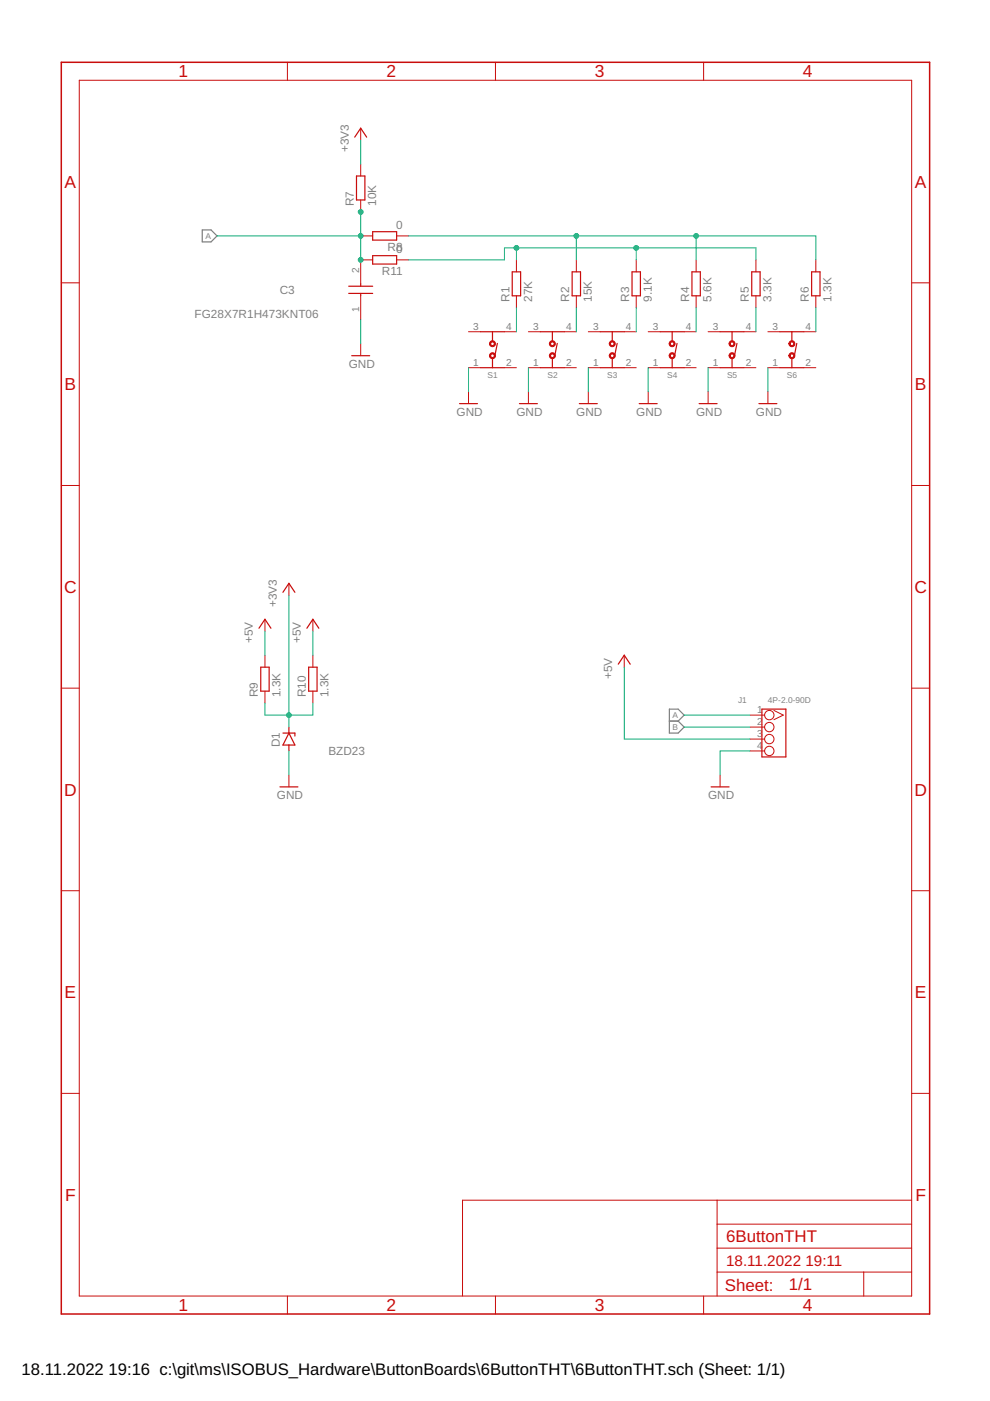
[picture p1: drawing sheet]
<svg xmlns="http://www.w3.org/2000/svg" width="210mm" height="297mm" viewBox="0 0 210 297" stroke-linecap="round" stroke-linejoin="round" font-family="sans-serif">
<path d="M42.9 48.7h1.8l1.3 1.3-1.3 1.3h-1.8zM141.9 150.3h1.9l1.3 1.3-1.3 1.3 1.3 1.3-1.3 1.2h-1.9zM141.9 152.9h1.9" fill="none" stroke="#808080" stroke-width=".25"/>
<g fill="none" stroke="#c90d0c" stroke-width=".25">
<path d="M75.2 29.1l1.3-1.9 1.2 1.9M75.6 37.3h1.8v5.1h-1.8zM79 49.1h5.1v1.8h-5.1zM79 54.2h5.1v1.8h-5.1zM108.6 57.6h1.8v5.1h-1.8zM121.3 57.6h1.8v5.1h-1.8zM134 57.6h1.8v5.1h-1.8zM146.7 57.6h1.8v5.1h-1.8zM159.4 57.6h1.8v5.1h-1.8zM172.1 57.6h1.8v5.1h-1.8zM73.9 62.2h5.1M73.9 60.7h5.1"/>
<path d="M74.6 75.4h3.8M76.5 60.2v.5M76.5 62.2v.5M101.9 70.3h5.1M101.9 78h5.1M104.4 70.3v2M104.4 75.9v2.1M105.5 72.8l-.6 2.8M114.6 70.3h5.1M114.6 78h5.1M117.1 70.3v2M117.1 75.9v2.1"/>
<path d="M118.2 72.8l-.6 2.8M127.3 70.3h5.1M127.3 78h5.1M129.8 70.3v2M129.8 75.9v2.1M130.9 72.8l-.6 2.8M140 70.3h5.1M140 78h5.1M142.5 70.3v2M142.5 75.9v2.1M143.6 72.8l-.6 2.8M152.7 70.3h5"/>
<path d="M152.7 78h5M155.2 70.3v2M155.2 75.9v2.1M156.3 72.8l-.6 2.8M165.4 70.3h5M165.4 78h5M167.9 70.3v2M167.9 75.9v2.1M168.9 72.8l-.5 2.8M97.4 85.6h3.8M110.1 85.6h3.8M122.8 85.6h3.8"/>
<path d="M135.5 85.6h3.8M148.2 85.6h3.8M160.9 85.6h3.8M54.9 133.2l1.3-1.9 1.2 1.9M60 125.6l1.3-1.9 1.2 1.9M65.1 133.2l1.2-1.9 1.3 1.9M55.3 141.5h1.8v5h-1.8zM60 155.4h2.5v.7M61.3 155.4l1.2 2.6h-2.5zM61.3 154.2v1.2M61.3 158v1.2M65.4 141.5h1.8v5h-1.8z"/>
<path d="M131.1 140.8l1.3-1.9 1.2 1.9M161.5 150.3h5.1v10.2h-5.1zM59.4 166.8h3.8M150.8 166.8h3.8"/>
</g>
<g fill="none" stroke="#c90d0c" stroke-width=".21">
<path d="M16.8 17h176.5v257.8h-176.5zM60.9 13.2v3.8M105.1 13.2v3.8M149.2 13.2v3.8M76.5 27.2v2.5M76.5 34.8v2.5M13 60h3.8M76.5 42.4v2.5M76.5 50h2.5M79 55.1h-2.5v5.1M84.1 50h2.5M84.1 55.1h2.5"/>
<path d="M109.5 55.1v2.5M122.2 55.1v2.5M134.9 55.1v2.5M147.6 55.1v2.5M160.3 55.1v2.5M173 55.1v2.5M193.3 60h3.8M76.5 62.7v5.1M76.5 72.9v2.5M99.3 70.3h2.6M99.3 78h2.6M107 70.3h2.5"/>
<path d="M107 78h2.5M109.5 62.7v2.6M112 70.3h2.6M112 78h2.6M119.7 70.3h2.5M119.7 78h2.5M122.2 62.7v2.6M124.7 70.3h2.6M124.7 78h2.6M132.4 70.3h2.5M132.4 78h2.5M134.9 62.7v2.6"/>
<path d="M137.4 70.3h2.6M137.4 78h2.6M145.1 70.3h2.5M145.1 78h2.5M147.6 62.7v2.6M150.1 70.3h2.6M150.1 78h2.6M157.7 70.3h2.6M157.7 78h2.6M160.3 62.7v2.6M162.8 70.3h2.6M162.8 78h2.6"/>
<path d="M170.4 70.3h2.6M170.4 78h2.6M173 62.7v2.6M99.3 83v2.6M112 83v2.6M124.7 83v2.6M137.4 83v2.6M150.1 83v2.6M162.8 83v2.6M13 102.9h3.8M193.3 102.9h3.8M56.2 131.3v2.5"/>
<path d="M56.2 138.9v2.6M61.3 123.7v2.5M66.3 131.3v2.5M66.3 138.9v2.6M132.4 138.9v2.6M13 145.9h3.8M56.2 146.5v2.6M66.3 146.5v2.6M159 151.6h3.1M159 154.2h3.1M159 156.7h3.1M159 159.2h3.1"/>
<path d="M164.1 150.6l2 1-2 1M193.3 145.9h3.8M61.3 164.3v2.5M152.7 164.3v2.5M13 188.8h3.8M193.3 188.8h3.8M13 231.8h3.8M193.3 231.8h3.8M152 254.5v20.3M152 259.5h41.3M193.3 254.5h-95.2v20.3M60.9 274.8v3.8"/>
<path d="M105.1 274.8v3.8M149.2 274.8v3.8M152 269.7h41.3M152 264.6h41.3M183.1 269.7v5.1"/>
<circle cx="163.1" cy="156.7" r=".99"/>
<circle cx="163.1" cy="151.6" r=".99"/>
<circle cx="163.1" cy="154.2" r=".99"/>
<circle cx="163.1" cy="159.2" r=".99"/>
</g>
<g fill="#c90d0c" stroke="#c90d0c" stroke-width=".21">
<path d="M104 75a.64 .64 0 0 1 1 .1 .64 .64 0 0 1-.4 .9 .64 .64 0 0 1-.8-.6h.2a.39 .39 0 0 1 .6-.3 .39 .39 0 0 1 .1 .6 .39 .39 0 0 1-.6-.1l-.1-.2h-.2z" fill-rule="evenodd"/>
<path d="M104 72.4a.64 .64 0 0 1 1 .2 .64 .64 0 0 1-.4 .9 .64 .64 0 0 1-.8-.6h.2a.39 .39 0 0 1 .6-.4 .39 .39 0 0 1 .1 .7 .39 .39 0 0 1-.6-.2l-.1-.1h-.2z" fill-rule="evenodd"/>
<path d="M116.7 75a.64 .64 0 0 1 1 .1 .64 .64 0 0 1-.4 .9 .64 .64 0 0 1-.8-.6h.2a.39 .39 0 0 1 .6-.3 .39 .39 0 0 1 .1 .6 .39 .39 0 0 1-.6-.1l-.1-.2h-.2z" fill-rule="evenodd"/>
<path d="M116.7 72.4a.64 .64 0 0 1 1 .2 .64 .64 0 0 1-.4 .9 .64 .64 0 0 1-.8-.6h.2a.39 .39 0 0 1 .6-.4 .39 .39 0 0 1 .1 .7 .39 .39 0 0 1-.6-.2l-.1-.1h-.2z" fill-rule="evenodd"/>
<path d="M129.4 75a.64 .64 0 0 1 1 .1 .64 .64 0 0 1-.4 .9 .64 .64 0 0 1-.8-.6h.2a.38 .38 0 0 1 .6-.3 .38 .38 0 0 1 .1 .6 .38 .38 0 0 1-.6-.1l-.1-.2h-.2z" fill-rule="evenodd"/>
<path d="M129.4 72.4a.64 .64 0 0 1 1 .2 .64 .64 0 0 1-.4 .9 .64 .64 0 0 1-.8-.6h.2a.38 .38 0 0 1 .6-.3 .38 .38 0 0 1 .1 .6 .38 .38 0 0 1-.6-.2l-.1-.1h-.2z" fill-rule="evenodd"/>
<path d="M142 75a.63 .63 0 0 1 1.1 .1 .63 .63 0 0 1-.4 .9 .63 .63 0 0 1-.8-.6h.2a.38 .38 0 0 1 .6-.3 .38 .38 0 0 1 .1 .6 .38 .38 0 0 1-.6-.1l-.1-.2h-.2z" fill-rule="evenodd"/>
<path d="M142 72.4a.63 .63 0 0 1 1.1 .1 .63 .63 0 0 1-.4 1 .63 .63 0 0 1-.8-.6h.2a.38 .38 0 0 1 .6-.3 .38 .38 0 0 1 .1 .6 .38 .38 0 0 1-.6-.2l-.1-.1h-.2z" fill-rule="evenodd"/>
<path d="M154.7 75a.63 .63 0 0 1 1.1 .1 .63 .63 0 0 1-.4 .9 .63 .63 0 0 1-.8-.6h.2a.38 .38 0 0 1 .6-.3 .38 .38 0 0 1 .1 .6 .38 .38 0 0 1-.6-.1l-.1-.2h-.2z" fill-rule="evenodd"/>
<path d="M154.7 72.4a.63 .63 0 0 1 1.1 .1 .63 .63 0 0 1-.4 1 .63 .63 0 0 1-.8-.6h.2a.38 .38 0 0 1 .6-.3 .38 .38 0 0 1 .1 .6 .38 .38 0 0 1-.6-.2l-.1-.1h-.2z" fill-rule="evenodd"/>
<path d="M167.4 75a.64 .64 0 0 1 1.1 .1 .64 .64 0 0 1-.4 .9 .64 .64 0 0 1-.8-.6h.2a.38 .38 0 0 1 .5-.4 .38 .38 0 0 1 .2 .6 .38 .38 0 0 1-.6 0l-.1-.2h-.2z" fill-rule="evenodd"/>
<path d="M167.4 72.4a.64 .64 0 0 1 1.1 .2 .64 .64 0 0 1-.4 .9 .64 .64 0 0 1-.8-.6h.2a.38 .38 0 0 1 .5-.4 .38 .38 0 0 1 .2 .6 .38 .38 0 0 1-.6-.1l-.1-.1h-.2z" fill-rule="evenodd"/>
</g>
<path d="M13 13.2h184.1v265.4h-184.1z" fill="none" stroke="#c90d0c" stroke-width=".32"/>
<g fill="none" stroke="#0dab76" stroke-width=".21">
<path d="M76.5 29.7v5.1M46 50h30.5M76.5 44.9v10.2M86.6 50h86.4v5.1M86.6 55.1h20.4v-2.5h53.3v2.5M109.5 52.6v2.5M122.2 50v5.1M134.9 52.6v2.5M147.6 50v5.1M76.5 67.8v5.1M99.3 78v5M109.5 65.3v5"/>
<path d="M112 78v5M122.2 65.3v5M124.7 78v5M134.9 65.3v5M137.4 78v5M147.6 65.3v5M150.1 78v5M160.3 65.3v5M162.8 78v5M173 65.3v5M56.2 133.8v5.1M61.3 126.2v28"/>
<path d="M66.3 133.8v5.1M56.2 149.1v2.5h10.1v-2.5M61.3 159.2v5.1M132.4 141.5v15.2h26.6M145.1 154.2h13.9M145.1 151.6h13.9M159 159.2h-6.3v5.1"/>
</g>
<g fill="#0dab76" stroke="#0dab76" stroke-width=".21">
<circle cx="76.5" cy="50" r=".51"/>
<circle cx="76.5" cy="44.9" r=".51"/>
<circle cx="76.5" cy="55.1" r=".51"/>
<circle cx="61.3" cy="151.6" r=".51"/>
<circle cx="147.6" cy="50" r=".51"/>
<circle cx="122.2" cy="50" r=".51"/>
<circle cx="134.9" cy="52.6" r=".51"/>
<circle cx="109.5" cy="52.6" r=".51"/>
</g>
<g font-size="3.7" fill="#c90d0c">
<text x="37.9" y="16.4">1</text>
<text x="82" y="16.4">2</text>
<text x="126.1" y="16.4">3</text>
<text x="170.2" y="16.4">4</text>
<text x="13.7" y="39.8">A</text>
<text x="194" y="39.8">A</text>
<text x="13.7" y="82.7">B</text>
<text x="194" y="82.7">B</text>
<text x="13.6" y="125.7">C</text>
<text x="193.9" y="125.7">C</text>
<text x="13.6" y="168.7">D</text>
<text x="193.9" y="168.7">D</text>
<text x="13.7" y="211.6">E</text>
<text x="194" y="211.6">E</text>
<text x="13.8" y="254.6">F</text>
<text x="194.1" y="254.6">F</text>
<text x="37.9" y="278">1</text>
<text x="82" y="278">2</text>
<text x="126.1" y="278">3</text>
<text x="170.2" y="278">4</text>
</g>
<g font-size="3.6" fill="#c90d0c">
<text x="153.9" y="263.3">6ButtonTHT</text>
<text x="153.7" y="273.6">Sheet:</text>
<text x="167.3" y="273.5">1/1</text>
</g>
<g font-size="3.5">
<text x="4.6" y="291.4">18.11.2022</text>
<text x="23" y="291.4">19:16 c:\git\ms\ISOBUS_Hardware\ButtonBoards\6ButtonTHT\6ButtonTHT.sch (Sheet: 1/1)</text>
</g>
<g font-size="3.2" fill="#c90d0c">
<text x="153.9" y="268.4">18.11.2022</text>
<text x="170.8" y="268.4">19:11</text>
</g>
<g font-size="2.5" fill="#808080">
<text x="73.9" y="32.2" transform="rotate(-90 73.9 32.2)">+3V3</text>
<text x="75" y="43.7" transform="rotate(-90 75 43.7)">R7</text>
<text x="79.8" y="43.7" transform="rotate(-90 79.8 43.7)">10K</text>
<text x="82.2" y="53.3">R0</text>
<text x="84" y="48.5">0</text>
<text x="84" y="53.3">8</text>
<text x="81" y="58.4">R11</text>
<text x="59.3" y="62.3">C3</text>
<text x="108" y="64" transform="rotate(-90 108 64)">R1</text>
<text x="112.8" y="64" transform="rotate(-90 112.8 64)">27K</text>
<text x="120.7" y="64" transform="rotate(-90 120.7 64)">R2</text>
<text x="125.5" y="64" transform="rotate(-90 125.5 64)">15K</text>
<text x="133.4" y="64" transform="rotate(-90 133.4 64)">R3</text>
<text x="138.2" y="64" transform="rotate(-90 138.2 64)">9.1K</text>
<text x="146.1" y="64" transform="rotate(-90 146.1 64)">R4</text>
<text x="150.9" y="64" transform="rotate(-90 150.9 64)">5.6K</text>
<text x="158.8" y="64" transform="rotate(-90 158.8 64)">R5</text>
<text x="163.6" y="64" transform="rotate(-90 163.6 64)">3.3K</text>
<text x="171.5" y="64" transform="rotate(-90 171.5 64)">R6</text>
<text x="176.3" y="64" transform="rotate(-90 176.3 64)">1.3K</text>
<text x="41.3" y="67.4">FG28X7R1H473KNT06</text>
<text x="73.9" y="78">GND</text>
<text x="96.8" y="88.1">GND</text>
<text x="109.5" y="88.1">GND</text>
<text x="122.2" y="88.1">GND</text>
<text x="134.9" y="88.1">GND</text>
<text x="147.6" y="88.1">GND</text>
<text x="160.3" y="88.1">GND</text>
<text x="58.7" y="128.8" transform="rotate(-90 58.7 128.8)">+3V3</text>
<text x="53.6" y="136.4" transform="rotate(-90 53.6 136.4)">+5V</text>
<text x="63.8" y="136.4" transform="rotate(-90 63.8 136.4)">+5V</text>
<text x="129.8" y="144" transform="rotate(-90 129.8 144)">+5V</text>
<text x="54.7" y="147.8" transform="rotate(-90 54.7 147.8)">R9</text>
<text x="59.5" y="147.8" transform="rotate(-90 59.5 147.8)">1.3K</text>
<text x="64.8" y="147.8" transform="rotate(-90 64.8 147.8)">R10</text>
<text x="69.6" y="147.8" transform="rotate(-90 69.6 147.8)">1.3K</text>
<text x="59.3" y="158.5" transform="rotate(-90 59.3 158.5)">D1</text>
<text x="69.6" y="160.1">BZD23</text>
<text x="58.7" y="169.4">GND</text>
<text x="150.1" y="169.4">GND</text>
</g>
<g font-size="2.1" fill="#808080">
<text x="76.1" y="57.8" transform="rotate(-90 76.1 57.8)">2</text>
<text x="76.1" y="66.2" transform="rotate(-90 76.1 66.2)">1</text>
<text x="100.3" y="70">3</text>
<text x="107.3" y="70">4</text>
<text x="113" y="70">3</text>
<text x="120" y="70">4</text>
<text x="125.7" y="70">3</text>
<text x="132.7" y="70">4</text>
<text x="138.4" y="70">3</text>
<text x="145.4" y="70">4</text>
<text x="151.1" y="70">3</text>
<text x="158.1" y="70">4</text>
<text x="163.8" y="70">3</text>
<text x="170.8" y="70">4</text>
<text x="100.3" y="77.6">1</text>
<text x="107.3" y="77.6">2</text>
<text x="113" y="77.6">1</text>
<text x="120" y="77.6">2</text>
<text x="125.7" y="77.6">1</text>
<text x="132.7" y="77.6">2</text>
<text x="138.4" y="77.6">1</text>
<text x="145.4" y="77.6">2</text>
<text x="151.1" y="77.6">1</text>
<text x="158.1" y="77.6">2</text>
<text x="163.8" y="77.6">1</text>
<text x="170.8" y="77.6">2</text>
<text x="160.6" y="151.3">1</text>
<text x="160.6" y="153.8">2</text>
<text x="160.6" y="156.3">3</text>
<text x="160.6" y="158.9">4</text>
</g>
<g font-size="1.8" fill="#808080">
<text x="43.6" y="50.7">A</text>
<text x="103.4" y="80.1">S1</text>
<text x="116.1" y="80.1">S2</text>
<text x="128.8" y="80.1">S3</text>
<text x="141.5" y="80.1">S4</text>
<text x="154.2" y="80.1">S5</text>
<text x="166.9" y="80.1">S6</text>
<text x="156.5" y="149.1">J1</text>
<text x="162.8" y="149.1">4P-2.0-90D</text>
<text x="142.6" y="154.8">B</text>
<text x="142.6" y="152.2">A</text>
</g>
</svg>
